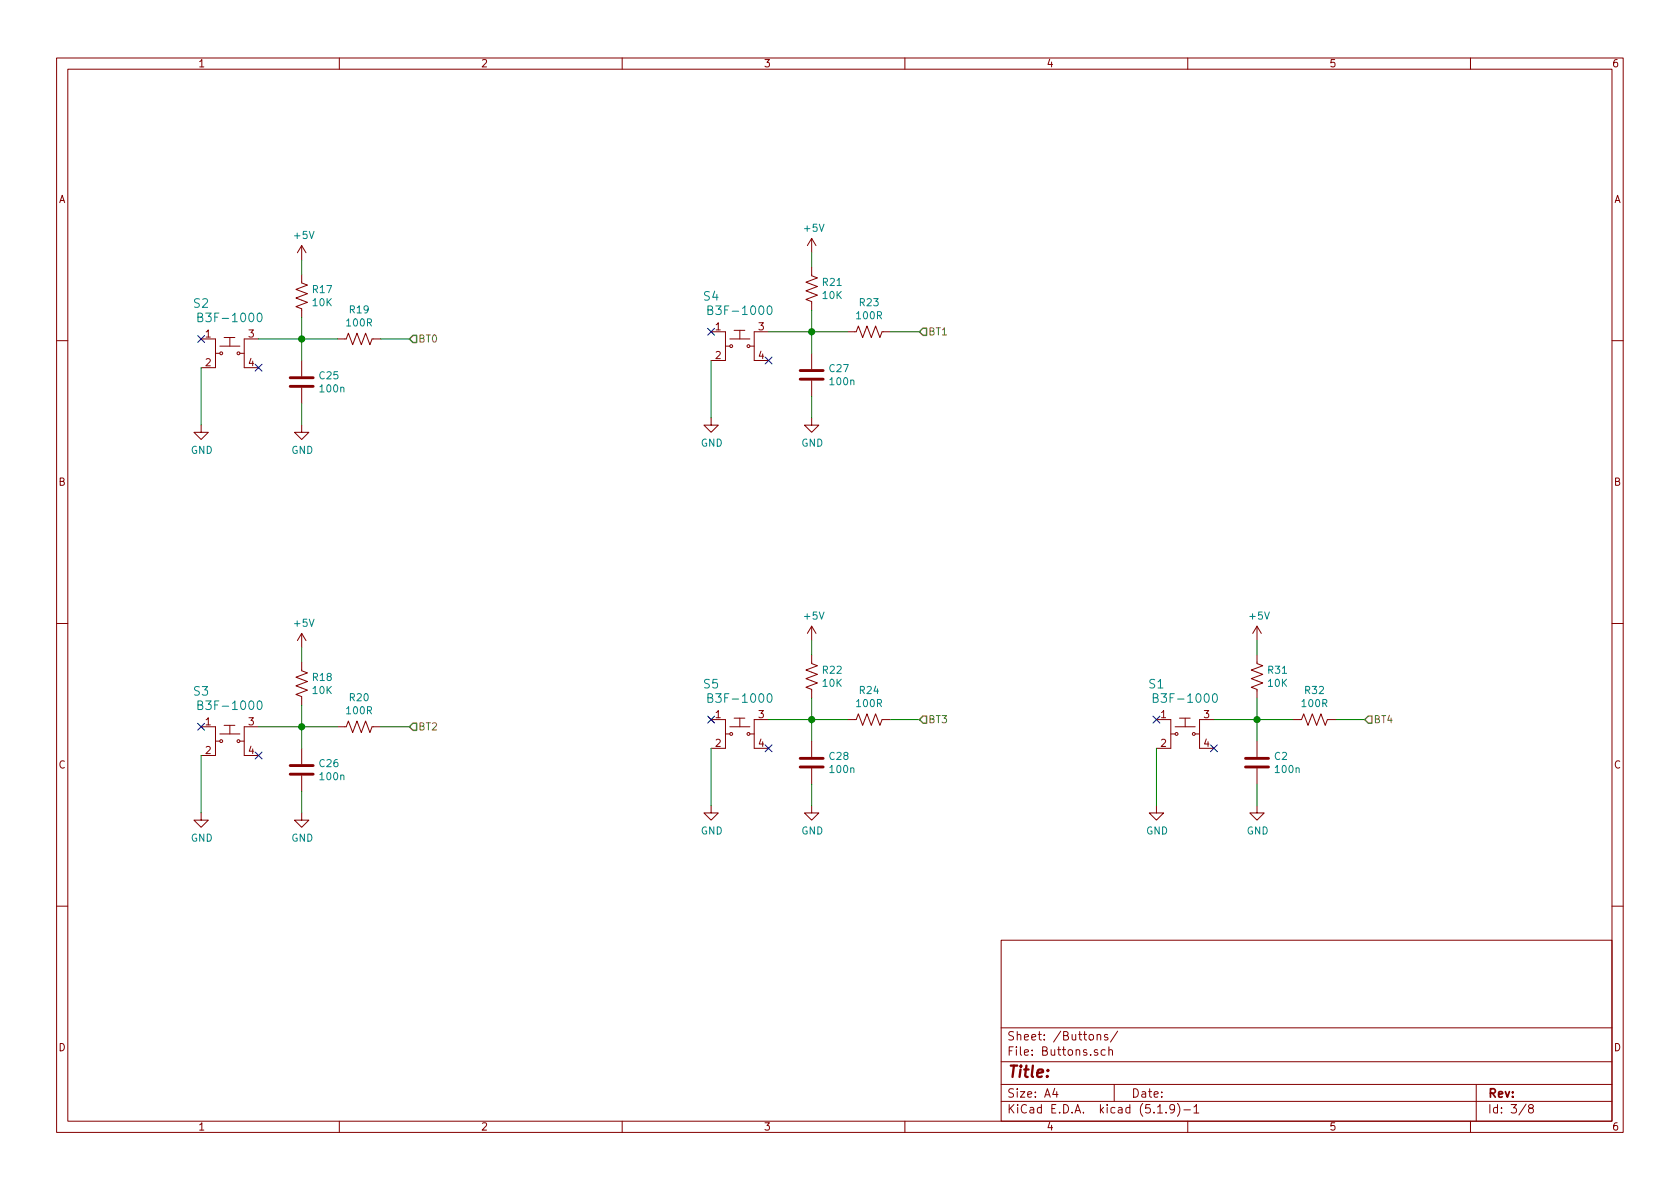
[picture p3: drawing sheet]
EESchema Schematic File Version 4
EELAYER 30 0
EELAYER END
$Descr A4 11693 8268
encoding utf-8
Sheet 3 8
Title ""
Date ""
Rev ""
Comp ""
Comment1 ""
Comment2 ""
Comment3 ""
Comment4 ""
$EndDescr
$Comp
L dk_Tactile-Switches:B3F-1000 S2
U 1 1
P 1600 2450
F 0 "S2" H 1400 2800 60  0000 C CNN
F 1 "B3F-1000" H 1600 2700 60  0000 C CNN
F 2 "digikey-footprints:Switch_Tactile_SMD_6x6mm" H 1800 2650 60  0001 L CNN
F 3 "https://omronfs.omron.com/en_US/ecb/products/pdf/en-b3f.pdf" H 1800 2750 60  0001 L CNN
F 4 "SW400-ND" H 1800 2850 60  0001 L CNN "Digi-Key_PN"
F 5 "B3F-1000" H 1800 2950 60  0001 L CNN "MPN"
F 6 "Switches" H 1800 3050 60  0001 L CNN "Category"
F 7 "Tactile Switches" H 1800 3150 60  0001 L CNN "Family"
F 8 "https://omronfs.omron.com/en_US/ecb/products/pdf/en-b3f.pdf" H 1800 3250 60  0001 L CNN "DK_Datasheet_Link"
F 9 "/product-detail/en/omron-electronics-inc-emc-div/B3F-1000/SW400-ND/33150" H 1800 3350 60  0001 L CNN "DK_Detail_Page"
F 10 "SWITCH TACTILE SPST-NO 0.05A 24V" H 1800 3450 60  0001 L CNN "Description"
F 11 "Omron Electronics Inc-EMC Div" H 1800 3550 60  0001 L CNN "Manufacturer"
F 12 "Active" H 1800 3650 60  0001 L CNN "Status"
	1    1600 2450
	1    0    0    -1  
$EndComp
$Comp
L MMTK-rescue:+5V-power-MMTK-rescue #PWR0132
U 1 1
P 2100 1800
F 0 "#PWR0132" H 2100 1650 50  0001 C CNN
F 1 "+5V" H 2115 1973 50  0000 C CNN
F 2 "" H 2100 1800 50  0001 C CNN
F 3 "" H 2100 1800 50  0001 C CNN
	1    2100 1800
	1    0    0    -1  
$EndComp
Wire Wire Line
	2100 1800 2100 1900
Text HLabel 2850 2350 2    50   Input ~ 0
BT0
$Comp
L MMTK-rescue:R_US-Device-MMTK-rescue R17
U 1 1
P 2100 2050
F 0 "R17" H 2168 2096 50  0000 L CNN
F 1 "10K" H 2168 2005 50  0000 L CNN
F 2 "Resistor_SMD:R_0603_1608Metric" V 2140 2040 50  0001 C CNN
F 3 "~" H 2100 2050 50  0001 C CNN
	1    2100 2050
	1    0    0    -1  
$EndComp
Wire Wire Line
	1800 2350 2100 2350
Wire Wire Line
	2100 2200 2100 2350
Connection ~ 2100 2350
$Comp
L MMTK-rescue:C-Device-MMTK-rescue C25
U 1 1
P 2100 2650
F 0 "C25" H 2215 2696 50  0000 L CNN
F 1 "100n" H 2215 2605 50  0000 L CNN
F 2 "Capacitor_SMD:C_0603_1608Metric" H 2138 2500 50  0001 C CNN
F 3 "~" H 2100 2650 50  0001 C CNN
	1    2100 2650
	1    0    0    -1  
$EndComp
Wire Wire Line
	2100 2350 2100 2500
$Comp
L MMTK-rescue:GND-power-MMTK-rescue #PWR0133
U 1 1
P 1400 2950
F 0 "#PWR0133" H 1400 2700 50  0001 C CNN
F 1 "GND" H 1405 2777 50  0000 C CNN
F 2 "" H 1400 2950 50  0001 C CNN
F 3 "" H 1400 2950 50  0001 C CNN
	1    1400 2950
	1    0    0    -1  
$EndComp
$Comp
L MMTK-rescue:GND-power-MMTK-rescue #PWR0134
U 1 1
P 2100 2950
F 0 "#PWR0134" H 2100 2700 50  0001 C CNN
F 1 "GND" H 2105 2777 50  0000 C CNN
F 2 "" H 2100 2950 50  0001 C CNN
F 3 "" H 2100 2950 50  0001 C CNN
	1    2100 2950
	1    0    0    -1  
$EndComp
Wire Wire Line
	2100 2950 2100 2800
$Comp
L MMTK-rescue:R_US-Device-MMTK-rescue R19
U 1 1
P 2500 2350
F 0 "R19" V 2295 2350 50  0000 C CNN
F 1 "100R" V 2386 2350 50  0000 C CNN
F 2 "Resistor_SMD:R_0603_1608Metric" V 2540 2340 50  0001 C CNN
F 3 "~" H 2500 2350 50  0001 C CNN
	1    2500 2350
	0    1    1    0   
$EndComp
Wire Wire Line
	2100 2350 2350 2350
Wire Wire Line
	2650 2350 2850 2350
Wire Wire Line
	1400 2550 1400 2950
$Comp
L dk_Tactile-Switches:B3F-1000 S4
U 1 1
P 5150 2400
F 0 "S4" H 4950 2750 60  0000 C CNN
F 1 "B3F-1000" H 5150 2650 60  0000 C CNN
F 2 "digikey-footprints:Switch_Tactile_SMD_6x6mm" H 5350 2600 60  0001 L CNN
F 3 "https://omronfs.omron.com/en_US/ecb/products/pdf/en-b3f.pdf" H 5350 2700 60  0001 L CNN
F 4 "SW400-ND" H 5350 2800 60  0001 L CNN "Digi-Key_PN"
F 5 "B3F-1000" H 5350 2900 60  0001 L CNN "MPN"
F 6 "Switches" H 5350 3000 60  0001 L CNN "Category"
F 7 "Tactile Switches" H 5350 3100 60  0001 L CNN "Family"
F 8 "https://omronfs.omron.com/en_US/ecb/products/pdf/en-b3f.pdf" H 5350 3200 60  0001 L CNN "DK_Datasheet_Link"
F 9 "/product-detail/en/omron-electronics-inc-emc-div/B3F-1000/SW400-ND/33150" H 5350 3300 60  0001 L CNN "DK_Detail_Page"
F 10 "SWITCH TACTILE SPST-NO 0.05A 24V" H 5350 3400 60  0001 L CNN "Description"
F 11 "Omron Electronics Inc-EMC Div" H 5350 3500 60  0001 L CNN "Manufacturer"
F 12 "Active" H 5350 3600 60  0001 L CNN "Status"
	1    5150 2400
	1    0    0    -1  
$EndComp
$Comp
L MMTK-rescue:+5V-power-MMTK-rescue #PWR0135
U 1 1
P 5650 1750
F 0 "#PWR0135" H 5650 1600 50  0001 C CNN
F 1 "+5V" H 5665 1923 50  0000 C CNN
F 2 "" H 5650 1750 50  0001 C CNN
F 3 "" H 5650 1750 50  0001 C CNN
	1    5650 1750
	1    0    0    -1  
$EndComp
Wire Wire Line
	5650 1750 5650 1850
Text HLabel 6400 2300 2    50   Input ~ 0
BT1
$Comp
L MMTK-rescue:R_US-Device-MMTK-rescue R21
U 1 1
P 5650 2000
F 0 "R21" H 5718 2046 50  0000 L CNN
F 1 "10K" H 5718 1955 50  0000 L CNN
F 2 "Resistor_SMD:R_0603_1608Metric" V 5690 1990 50  0001 C CNN
F 3 "~" H 5650 2000 50  0001 C CNN
	1    5650 2000
	1    0    0    -1  
$EndComp
Wire Wire Line
	5350 2300 5650 2300
Wire Wire Line
	5650 2150 5650 2300
Connection ~ 5650 2300
$Comp
L MMTK-rescue:C-Device-MMTK-rescue C27
U 1 1
P 5650 2600
F 0 "C27" H 5765 2646 50  0000 L CNN
F 1 "100n" H 5765 2555 50  0000 L CNN
F 2 "Capacitor_SMD:C_0603_1608Metric" H 5688 2450 50  0001 C CNN
F 3 "~" H 5650 2600 50  0001 C CNN
	1    5650 2600
	1    0    0    -1  
$EndComp
Wire Wire Line
	5650 2300 5650 2450
$Comp
L MMTK-rescue:GND-power-MMTK-rescue #PWR0136
U 1 1
P 4950 2900
F 0 "#PWR0136" H 4950 2650 50  0001 C CNN
F 1 "GND" H 4955 2727 50  0000 C CNN
F 2 "" H 4950 2900 50  0001 C CNN
F 3 "" H 4950 2900 50  0001 C CNN
	1    4950 2900
	1    0    0    -1  
$EndComp
$Comp
L MMTK-rescue:GND-power-MMTK-rescue #PWR0137
U 1 1
P 5650 2900
F 0 "#PWR0137" H 5650 2650 50  0001 C CNN
F 1 "GND" H 5655 2727 50  0000 C CNN
F 2 "" H 5650 2900 50  0001 C CNN
F 3 "" H 5650 2900 50  0001 C CNN
	1    5650 2900
	1    0    0    -1  
$EndComp
Wire Wire Line
	5650 2900 5650 2750
$Comp
L MMTK-rescue:R_US-Device-MMTK-rescue R23
U 1 1
P 6050 2300
F 0 "R23" V 5845 2300 50  0000 C CNN
F 1 "100R" V 5936 2300 50  0000 C CNN
F 2 "Resistor_SMD:R_0603_1608Metric" V 6090 2290 50  0001 C CNN
F 3 "~" H 6050 2300 50  0001 C CNN
	1    6050 2300
	0    1    1    0   
$EndComp
Wire Wire Line
	5650 2300 5900 2300
Wire Wire Line
	6200 2300 6400 2300
Wire Wire Line
	4950 2500 4950 2900
$Comp
L dk_Tactile-Switches:B3F-1000 S3
U 1 1
P 1600 5150
F 0 "S3" H 1400 5500 60  0000 C CNN
F 1 "B3F-1000" H 1600 5400 60  0000 C CNN
F 2 "digikey-footprints:Switch_Tactile_SMD_6x6mm" H 1800 5350 60  0001 L CNN
F 3 "https://omronfs.omron.com/en_US/ecb/products/pdf/en-b3f.pdf" H 1800 5450 60  0001 L CNN
F 4 "SW400-ND" H 1800 5550 60  0001 L CNN "Digi-Key_PN"
F 5 "B3F-1000" H 1800 5650 60  0001 L CNN "MPN"
F 6 "Switches" H 1800 5750 60  0001 L CNN "Category"
F 7 "Tactile Switches" H 1800 5850 60  0001 L CNN "Family"
F 8 "https://omronfs.omron.com/en_US/ecb/products/pdf/en-b3f.pdf" H 1800 5950 60  0001 L CNN "DK_Datasheet_Link"
F 9 "/product-detail/en/omron-electronics-inc-emc-div/B3F-1000/SW400-ND/33150" H 1800 6050 60  0001 L CNN "DK_Detail_Page"
F 10 "SWITCH TACTILE SPST-NO 0.05A 24V" H 1800 6150 60  0001 L CNN "Description"
F 11 "Omron Electronics Inc-EMC Div" H 1800 6250 60  0001 L CNN "Manufacturer"
F 12 "Active" H 1800 6350 60  0001 L CNN "Status"
	1    1600 5150
	1    0    0    -1  
$EndComp
$Comp
L MMTK-rescue:+5V-power-MMTK-rescue #PWR0138
U 1 1
P 2100 4500
F 0 "#PWR0138" H 2100 4350 50  0001 C CNN
F 1 "+5V" H 2115 4673 50  0000 C CNN
F 2 "" H 2100 4500 50  0001 C CNN
F 3 "" H 2100 4500 50  0001 C CNN
	1    2100 4500
	1    0    0    -1  
$EndComp
Wire Wire Line
	2100 4500 2100 4600
Text HLabel 2850 5050 2    50   Input ~ 0
BT2
$Comp
L MMTK-rescue:R_US-Device-MMTK-rescue R18
U 1 1
P 2100 4750
F 0 "R18" H 2168 4796 50  0000 L CNN
F 1 "10K" H 2168 4705 50  0000 L CNN
F 2 "Resistor_SMD:R_0603_1608Metric" V 2140 4740 50  0001 C CNN
F 3 "~" H 2100 4750 50  0001 C CNN
	1    2100 4750
	1    0    0    -1  
$EndComp
Wire Wire Line
	1800 5050 2100 5050
Wire Wire Line
	2100 4900 2100 5050
Connection ~ 2100 5050
$Comp
L MMTK-rescue:C-Device-MMTK-rescue C26
U 1 1
P 2100 5350
F 0 "C26" H 2215 5396 50  0000 L CNN
F 1 "100n" H 2215 5305 50  0000 L CNN
F 2 "Capacitor_SMD:C_0603_1608Metric" H 2138 5200 50  0001 C CNN
F 3 "~" H 2100 5350 50  0001 C CNN
	1    2100 5350
	1    0    0    -1  
$EndComp
Wire Wire Line
	2100 5050 2100 5200
$Comp
L MMTK-rescue:GND-power-MMTK-rescue #PWR0139
U 1 1
P 1400 5650
F 0 "#PWR0139" H 1400 5400 50  0001 C CNN
F 1 "GND" H 1405 5477 50  0000 C CNN
F 2 "" H 1400 5650 50  0001 C CNN
F 3 "" H 1400 5650 50  0001 C CNN
	1    1400 5650
	1    0    0    -1  
$EndComp
$Comp
L MMTK-rescue:GND-power-MMTK-rescue #PWR0140
U 1 1
P 2100 5650
F 0 "#PWR0140" H 2100 5400 50  0001 C CNN
F 1 "GND" H 2105 5477 50  0000 C CNN
F 2 "" H 2100 5650 50  0001 C CNN
F 3 "" H 2100 5650 50  0001 C CNN
	1    2100 5650
	1    0    0    -1  
$EndComp
Wire Wire Line
	2100 5650 2100 5500
$Comp
L MMTK-rescue:R_US-Device-MMTK-rescue R20
U 1 1
P 2500 5050
F 0 "R20" V 2295 5050 50  0000 C CNN
F 1 "100R" V 2386 5050 50  0000 C CNN
F 2 "Resistor_SMD:R_0603_1608Metric" V 2540 5040 50  0001 C CNN
F 3 "~" H 2500 5050 50  0001 C CNN
	1    2500 5050
	0    1    1    0   
$EndComp
Wire Wire Line
	2100 5050 2350 5050
Wire Wire Line
	2650 5050 2850 5050
Wire Wire Line
	1400 5250 1400 5650
$Comp
L dk_Tactile-Switches:B3F-1000 S5
U 1 1
P 5150 5100
F 0 "S5" H 4950 5450 60  0000 C CNN
F 1 "B3F-1000" H 5150 5350 60  0000 C CNN
F 2 "digikey-footprints:Switch_Tactile_SMD_6x6mm" H 5350 5300 60  0001 L CNN
F 3 "https://omronfs.omron.com/en_US/ecb/products/pdf/en-b3f.pdf" H 5350 5400 60  0001 L CNN
F 4 "SW400-ND" H 5350 5500 60  0001 L CNN "Digi-Key_PN"
F 5 "B3F-1000" H 5350 5600 60  0001 L CNN "MPN"
F 6 "Switches" H 5350 5700 60  0001 L CNN "Category"
F 7 "Tactile Switches" H 5350 5800 60  0001 L CNN "Family"
F 8 "https://omronfs.omron.com/en_US/ecb/products/pdf/en-b3f.pdf" H 5350 5900 60  0001 L CNN "DK_Datasheet_Link"
F 9 "/product-detail/en/omron-electronics-inc-emc-div/B3F-1000/SW400-ND/33150" H 5350 6000 60  0001 L CNN "DK_Detail_Page"
F 10 "SWITCH TACTILE SPST-NO 0.05A 24V" H 5350 6100 60  0001 L CNN "Description"
F 11 "Omron Electronics Inc-EMC Div" H 5350 6200 60  0001 L CNN "Manufacturer"
F 12 "Active" H 5350 6300 60  0001 L CNN "Status"
	1    5150 5100
	1    0    0    -1  
$EndComp
$Comp
L MMTK-rescue:+5V-power-MMTK-rescue #PWR0141
U 1 1
P 5650 4450
F 0 "#PWR0141" H 5650 4300 50  0001 C CNN
F 1 "+5V" H 5665 4623 50  0000 C CNN
F 2 "" H 5650 4450 50  0001 C CNN
F 3 "" H 5650 4450 50  0001 C CNN
	1    5650 4450
	1    0    0    -1  
$EndComp
Wire Wire Line
	5650 4450 5650 4550
Text HLabel 6400 5000 2    50   Input ~ 0
BT3
$Comp
L MMTK-rescue:R_US-Device-MMTK-rescue R22
U 1 1
P 5650 4700
F 0 "R22" H 5718 4746 50  0000 L CNN
F 1 "10K" H 5718 4655 50  0000 L CNN
F 2 "Resistor_SMD:R_0603_1608Metric" V 5690 4690 50  0001 C CNN
F 3 "~" H 5650 4700 50  0001 C CNN
	1    5650 4700
	1    0    0    -1  
$EndComp
Wire Wire Line
	5350 5000 5650 5000
Wire Wire Line
	5650 4850 5650 5000
Connection ~ 5650 5000
$Comp
L MMTK-rescue:C-Device-MMTK-rescue C28
U 1 1
P 5650 5300
F 0 "C28" H 5765 5346 50  0000 L CNN
F 1 "100n" H 5765 5255 50  0000 L CNN
F 2 "Capacitor_SMD:C_0603_1608Metric" H 5688 5150 50  0001 C CNN
F 3 "~" H 5650 5300 50  0001 C CNN
	1    5650 5300
	1    0    0    -1  
$EndComp
Wire Wire Line
	5650 5000 5650 5150
$Comp
L MMTK-rescue:GND-power-MMTK-rescue #PWR0142
U 1 1
P 4950 5600
F 0 "#PWR0142" H 4950 5350 50  0001 C CNN
F 1 "GND" H 4955 5427 50  0000 C CNN
F 2 "" H 4950 5600 50  0001 C CNN
F 3 "" H 4950 5600 50  0001 C CNN
	1    4950 5600
	1    0    0    -1  
$EndComp
$Comp
L MMTK-rescue:GND-power-MMTK-rescue #PWR0143
U 1 1
P 5650 5600
F 0 "#PWR0143" H 5650 5350 50  0001 C CNN
F 1 "GND" H 5655 5427 50  0000 C CNN
F 2 "" H 5650 5600 50  0001 C CNN
F 3 "" H 5650 5600 50  0001 C CNN
	1    5650 5600
	1    0    0    -1  
$EndComp
Wire Wire Line
	5650 5600 5650 5450
$Comp
L MMTK-rescue:R_US-Device-MMTK-rescue R24
U 1 1
P 6050 5000
F 0 "R24" V 5845 5000 50  0000 C CNN
F 1 "100R" V 5936 5000 50  0000 C CNN
F 2 "Resistor_SMD:R_0603_1608Metric" V 6090 4990 50  0001 C CNN
F 3 "~" H 6050 5000 50  0001 C CNN
	1    6050 5000
	0    1    1    0   
$EndComp
Wire Wire Line
	5650 5000 5900 5000
Wire Wire Line
	6200 5000 6400 5000
Wire Wire Line
	4950 5200 4950 5600
NoConn ~ 4950 5000
NoConn ~ 5350 5200
NoConn ~ 1400 5050
NoConn ~ 1800 5250
NoConn ~ 1400 2350
NoConn ~ 1800 2550
NoConn ~ 5350 2500
NoConn ~ 4950 2300
$Comp
L dk_Tactile-Switches:B3F-1000 S1
U 1 1
P 8250 5100
F 0 "S1" H 8050 5450 60  0000 C CNN
F 1 "B3F-1000" H 8250 5350 60  0000 C CNN
F 2 "digikey-footprints:Switch_Tactile_SMD_6x6mm" H 8450 5300 60  0001 L CNN
F 3 "https://omronfs.omron.com/en_US/ecb/products/pdf/en-b3f.pdf" H 8450 5400 60  0001 L CNN
F 4 "SW400-ND" H 8450 5500 60  0001 L CNN "Digi-Key_PN"
F 5 "B3F-1000" H 8450 5600 60  0001 L CNN "MPN"
F 6 "Switches" H 8450 5700 60  0001 L CNN "Category"
F 7 "Tactile Switches" H 8450 5800 60  0001 L CNN "Family"
F 8 "https://omronfs.omron.com/en_US/ecb/products/pdf/en-b3f.pdf" H 8450 5900 60  0001 L CNN "DK_Datasheet_Link"
F 9 "/product-detail/en/omron-electronics-inc-emc-div/B3F-1000/SW400-ND/33150" H 8450 6000 60  0001 L CNN "DK_Detail_Page"
F 10 "SWITCH TACTILE SPST-NO 0.05A 24V" H 8450 6100 60  0001 L CNN "Description"
F 11 "Omron Electronics Inc-EMC Div" H 8450 6200 60  0001 L CNN "Manufacturer"
F 12 "Active" H 8450 6300 60  0001 L CNN "Status"
	1    8250 5100
	1    0    0    -1  
$EndComp
$Comp
L MMTK-rescue:+5V-power-MMTK-rescue #PWR0108
U 1 1
P 8750 4450
F 0 "#PWR0108" H 8750 4300 50  0001 C CNN
F 1 "+5V" H 8765 4623 50  0000 C CNN
F 2 "" H 8750 4450 50  0001 C CNN
F 3 "" H 8750 4450 50  0001 C CNN
	1    8750 4450
	1    0    0    -1  
$EndComp
Wire Wire Line
	8750 4450 8750 4550
Text HLabel 9500 5000 2    50   Input ~ 0
BT4
$Comp
L MMTK-rescue:R_US-Device-MMTK-rescue R31
U 1 1
P 8750 4700
F 0 "R31" H 8818 4746 50  0000 L CNN
F 1 "10K" H 8818 4655 50  0000 L CNN
F 2 "Resistor_SMD:R_0603_1608Metric" V 8790 4690 50  0001 C CNN
F 3 "~" H 8750 4700 50  0001 C CNN
	1    8750 4700
	1    0    0    -1  
$EndComp
Wire Wire Line
	8450 5000 8750 5000
Wire Wire Line
	8750 4850 8750 5000
Connection ~ 8750 5000
$Comp
L MMTK-rescue:C-Device-MMTK-rescue C2
U 1 1
P 8750 5300
F 0 "C2" H 8865 5346 50  0000 L CNN
F 1 "100n" H 8865 5255 50  0000 L CNN
F 2 "Capacitor_SMD:C_0603_1608Metric" H 8788 5150 50  0001 C CNN
F 3 "~" H 8750 5300 50  0001 C CNN
	1    8750 5300
	1    0    0    -1  
$EndComp
Wire Wire Line
	8750 5000 8750 5150
$Comp
L MMTK-rescue:GND-power-MMTK-rescue #PWR0111
U 1 1
P 8050 5600
F 0 "#PWR0111" H 8050 5350 50  0001 C CNN
F 1 "GND" H 8055 5427 50  0000 C CNN
F 2 "" H 8050 5600 50  0001 C CNN
F 3 "" H 8050 5600 50  0001 C CNN
	1    8050 5600
	1    0    0    -1  
$EndComp
$Comp
L MMTK-rescue:GND-power-MMTK-rescue #PWR0112
U 1 1
P 8750 5600
F 0 "#PWR0112" H 8750 5350 50  0001 C CNN
F 1 "GND" H 8755 5427 50  0000 C CNN
F 2 "" H 8750 5600 50  0001 C CNN
F 3 "" H 8750 5600 50  0001 C CNN
	1    8750 5600
	1    0    0    -1  
$EndComp
Wire Wire Line
	8750 5600 8750 5450
$Comp
L MMTK-rescue:R_US-Device-MMTK-rescue R32
U 1 1
P 9150 5000
F 0 "R32" V 8945 5000 50  0000 C CNN
F 1 "100R" V 9036 5000 50  0000 C CNN
F 2 "Resistor_SMD:R_0603_1608Metric" V 9190 4990 50  0001 C CNN
F 3 "~" H 9150 5000 50  0001 C CNN
	1    9150 5000
	0    1    1    0   
$EndComp
Wire Wire Line
	8750 5000 9000 5000
Wire Wire Line
	9300 5000 9500 5000
Wire Wire Line
	8050 5200 8050 5600
NoConn ~ 8050 5000
NoConn ~ 8450 5200
$EndSCHEMATC
